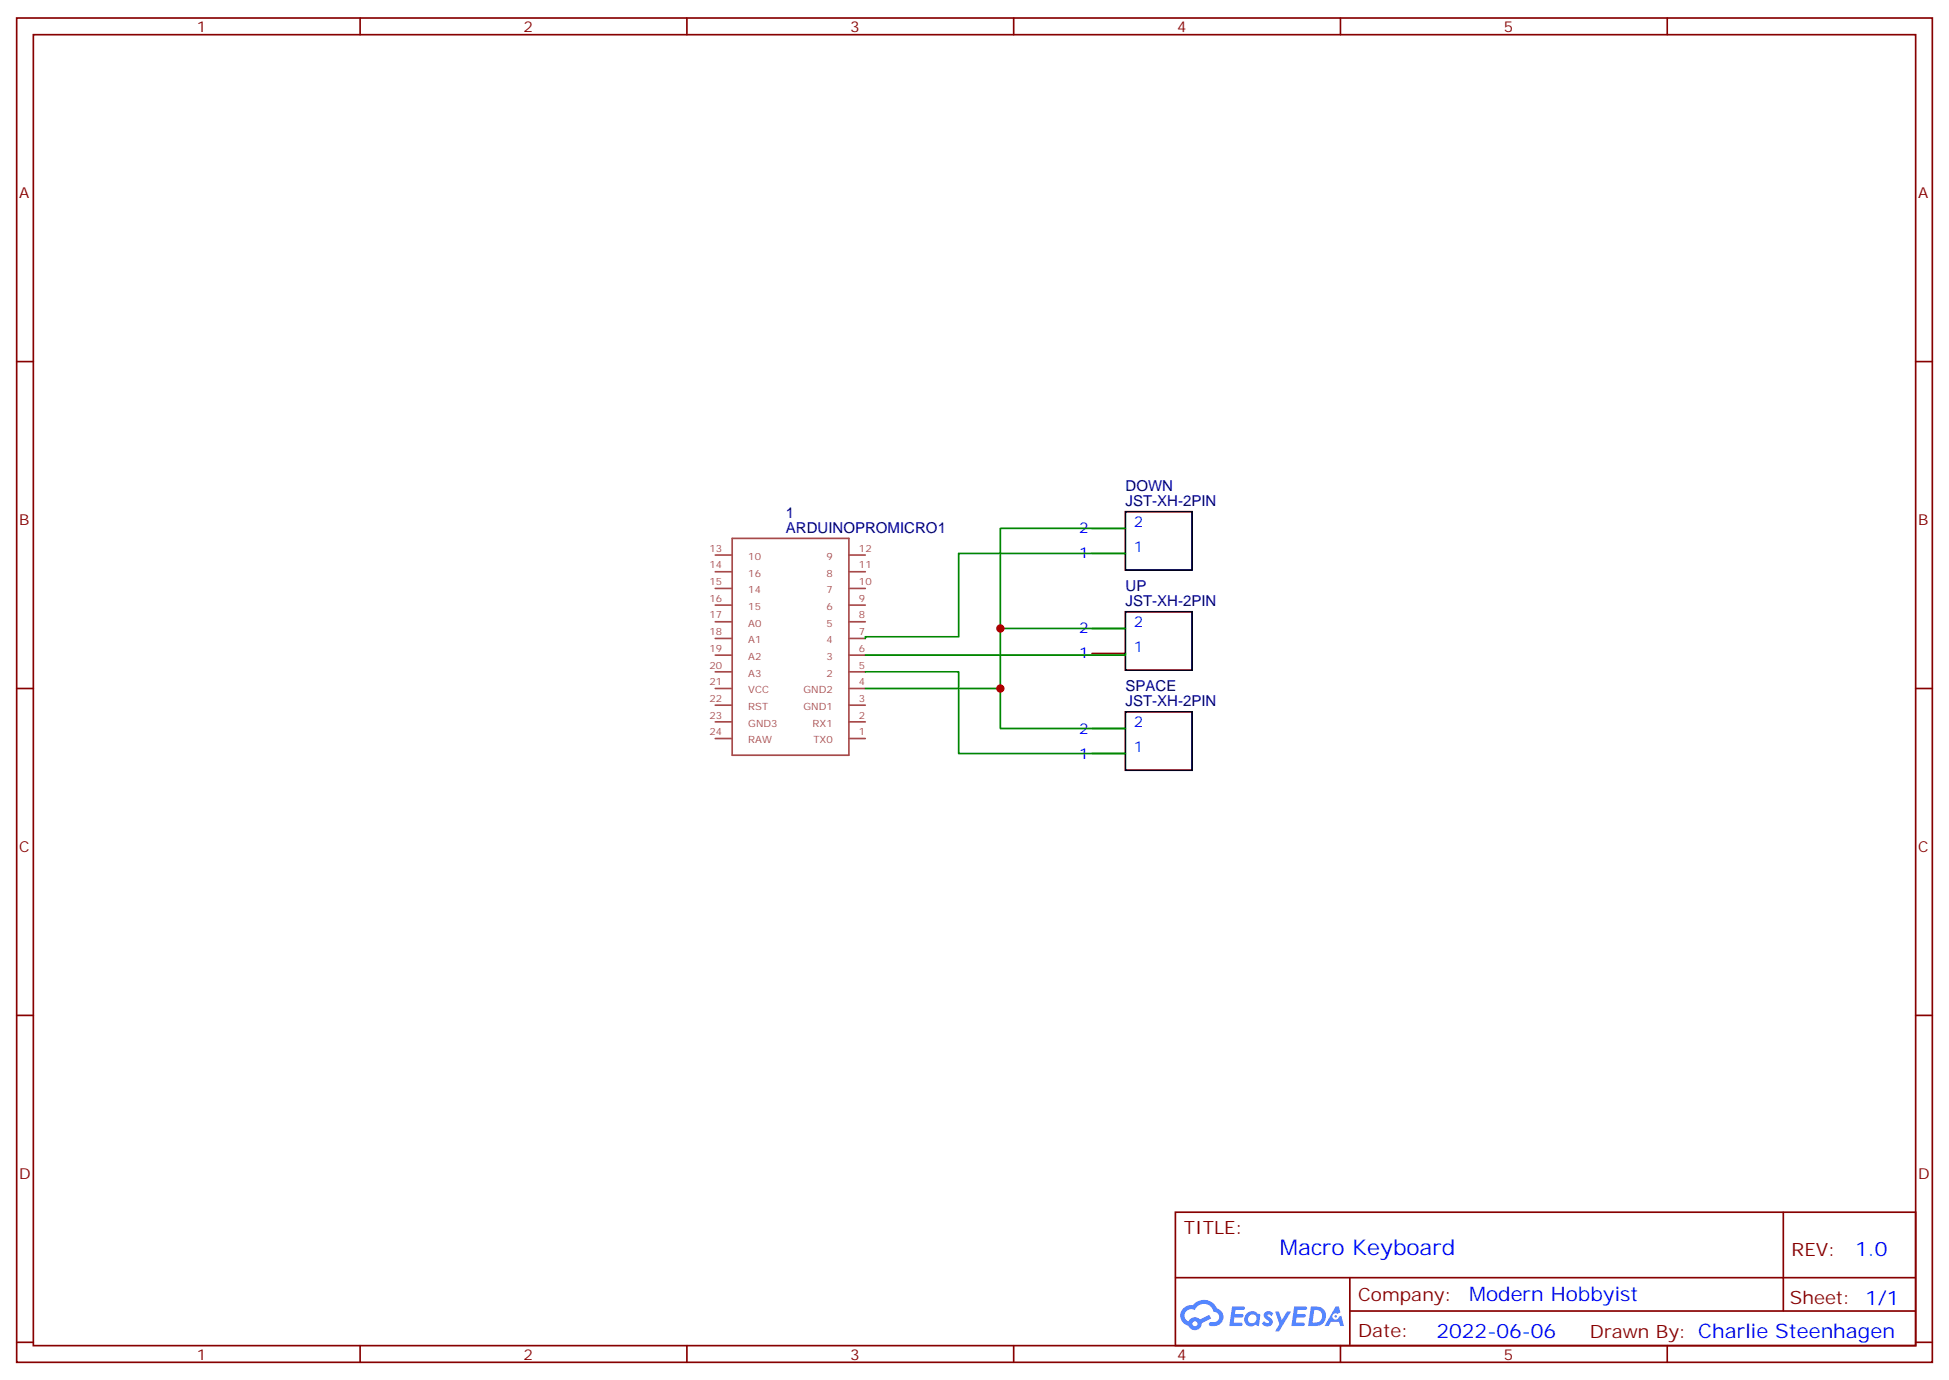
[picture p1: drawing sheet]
<svg xmlns="http://www.w3.org/2000/svg" width="412mm" height="292mm" viewBox="0 0 412 292" stroke-linecap="round" stroke-linejoin="round" font-family="sans-serif">
<g fill="none" stroke="#870000" stroke-width=".35">
<path d="M3.5 3.8h405.4v284.3h-405.4zM7.1 7.3h398.2v277.3h-398.2zM76.2 3.8v3.5M145.3 3.8v3.5M214.5 3.8v3.5M283.6 3.8v3.5M352.8 3.8v3.5M3.5 76.5h3.6M405.3 76.5h3.6M3.5 145.6h3.6M405.3 145.6h3.6M3.5 214.8h3.6"/>
<path d="M405.3 214.8h3.6M248.7 256.4h156.6v28.2h-156.6zM377.3 256.4v20.9M248.7 270.2h156.5M285.6 277.3h119.6M285.6 270.2v14.2M3.5 283.9h3.6M76.2 284.6v3.5M145.3 284.6v3.5M214.5 284.6v3.5M283.6 284.6v3.5M352.8 284.6v3.5"/>
<path d="M405.3 283.9h3.6"/>
</g>
<g fill="#5487ff">
<path d="M267.7 277.6a1.22 1.22 0 0 1 1.7 .2l-.4 .6a.47 .47 0 0 0-.3-.4 .47 .47 0 0 0-.5 .2v.1a1.55 1.55 0 0 1 1.1 1.5 1.34 1.34 0 0 1-2.3 .2l.5-.6 .7 .5a.29 .29 0 0 0 .3-.3 .29 .29 0 0 0-.2-.3 1.04 1.04 0 0 1-.6-1.7z"/>
<path d="M260.7 276.3h2.1a.43 .43 0 0 1 .5 .1 .43 .43 0 0 1 .1 .5l-.3 .2h-1.7l-.1 .8h1.5a.37 .37 0 0 1 .3 .4 .37 .37 0 0 1-.3 .4h-1.6l-.2 1.1h1.3a.43 .43 0 0 1 .5 0 .43 .43 0 0 1 .1 .5l-.3 .2h-2.5z"/>
<path d="M273.8 276.3h2.2a.43 .43 0 0 1 .4 .1 .43 .43 0 0 1 .1 .5l-.3 .2h-1.6l-.2 .8h1.6a.37 .37 0 0 1 .3 .4 .37 .37 0 0 1-.4 .4h-1.6l-.1 1.1h1.3a.43 .43 0 0 1 .4 0 .43 .43 0 0 1 .1 .5l-.3 .2h-2.4z"/>
<path d="M282.6 276.3h.7l.3 1.3-.6 .3a.69 .69 0 0 0-1 .3 .69 .69 0 0 0 .4 .9 .69 .69 0 0 0 .9-.6l.5-.2 .6 2.2h-.8l-.2-.9h-1.8l-.5 .9h-.8z"/>
<path d="M269.8 277.4h.8l.6 1.8 1.1-1.8h.9l-2.6 4.2h-.8l.9-1.5z"/>
<path d="M277.4 276.3l-.6 4.2h1.3a2.11 2.11 0 0 0 2.5-2.1 2.11 2.11 0 0 0-2.5-2.1zM278.1 277.1a1.39 1.39 0 0 1 1.7 1.4 1.39 1.39 0 0 1-1.8 1.3h-.3z"/>
<path d="M263.7 277.9a1.47 1.47 0 0 0-.1 2.1 1.47 1.47 0 0 0 2.1 .2l.7 .3 .3-2.3-.2-.3h-.4a1.49 1.49 0 0 0-2.4 0zM264.4 278.3a.92 .92 0 0 1 1.5 .5 .92 .92 0 0 1-1.3 1.1 .9 .9 0 0 1-.2-1.6z"/>
<path d="M250.4 276.7a2.18 2.18 0 0 0 1.1 3.7 1.44 1.44 0 0 0 1.6 .9 1.44 1.44 0 0 0 1.2-1.4l2-1.1-.5-.7-1.9 1a1.47 1.47 0 0 0-2.4 .4 1.39 1.39 0 0 1-.7-1.9 1.39 1.39 0 0 1 2-.5 2.08 2.08 0 0 1 2.2-1.3 2.08 2.08 0 0 1 1.8 1.7 1.07 1.07 0 0 1 1.2 1 1.07 1.07 0 0 1-1 1.1h-.7a.43 .43 0 0 0-.5 .4 .43 .43 0 0 0 .4 .5 2 2 0 0 0 2.4-1 2 2 0 0 0-.7-2.6l-.4-.2a2.98 2.98 0 0 0-5.1-.6l-1.1 .1zM252.3 280a.55 .55 0 0 1 1.1 0 .55 .55 0 0 1-1.1 0z"/>
<circle cx="282.6" cy="278.4" r=".26"/>
</g>
<g fill="none" stroke="#a64a4a" stroke-width=".35">
<path d="M151.3 117.4h3.5M154.9 113.9h24.7v45.8h-24.7zM179.6 117.4h3.5M151.3 120.9h3.5M151.3 124.5h3.5M151.3 128h3.5M151.3 131.5h3.5M151.3 135h3.5M151.3 138.6h3.5M179.6 120.9h3.5M179.6 124.5h3.5M179.6 128h3.5"/>
<path d="M179.6 131.5h3.5M179.6 135h3.5M179.6 138.6h3.5M151.3 142.1h3.5M151.3 145.6h3.5M151.3 149.2h3.5M151.3 152.7h3.5M151.3 156.2h3.5M179.6 142.1h3.5M179.6 145.6h3.5M179.6 149.2h3.5M179.6 152.7h3.5"/>
<path d="M179.6 156.2h3.5"/>
</g>
<path d="M231.1 117.1h7M231.1 111.8h7M231.1 138.2h7M231.1 132.9h7M231.1 159.4h7M231.1 154.1h7" fill="none" stroke="#870000" stroke-width=".35"/>
<path d="M238.1 108.2h14.1v12.4h-14.1zM238.1 129.4h14.1v12.3h-14.1zM238.1 150.6h14.1v12.3h-14.1z" fill="none" stroke="#000" stroke-width=".35"/>
<path d="M238.1 111.8h-26.4v21.1M238.1 117.1h-35.3v17.6h-19.7v.3M238.1 132.9h-26.4v12.7M238.1 138.2v.4h-55M183.1 145.6h28.6v8.5h26.4M183.1 142.1h19.7v17.3h35.3" fill="none" stroke="#008700" stroke-width=".35"/>
<g fill="#c00">
<circle cx="211.7" cy="145.6" r=".88"/>
<circle cx="211.7" cy="132.9" r=".88"/>
</g>
<text font-size="4.6" fill="#00f" x="270.8" y="265.4">Macro Keyboard</text>
<g font-size="4.2" fill="#00f">
<text x="392.5" y="265.7">1.0</text>
<text x="310.9" y="275.2">Modern Hobbyist</text>
<text x="304" y="283">2022-06-06</text>
</g>
<g font-size="3.9" fill="#800">
<text x="250.5" y="261">TITLE:</text>
<text x="379.1" y="265.7">REV:</text>
<text x="287.4" y="275.2">Company:</text>
<text x="378.7" y="275.8">Sheet: 1/1</text>
<text x="287.4" y="282.9">Date:</text>
<text x="336.4" y="282.9">Drawn By: Charlie Steenhagen</text>
</g>
<g font-size="3.2" fill="#800">
<text x="41.6" y="6.8">1</text>
<text x="110.8" y="6.8">2</text>
<text x="179.9" y="6.8">3</text>
<text x="249.1" y="6.8">4</text>
<text x="318.2" y="6.8">5</text>
<text x="4.1" y="41.9">A</text>
<text x="405.9" y="41.9">A</text>
<text x="4.1" y="111.1">B</text>
<text x="405.9" y="111.1">B</text>
<text x="4.1" y="180.2">C</text>
<text x="405.9" y="180.2">C</text>
<text x="4.1" y="249.3">D</text>
<text x="405.9" y="249.3">D</text>
<text x="41.6" y="287.6">1</text>
<text x="110.8" y="287.6">2</text>
<text x="179.9" y="287.6">3</text>
<text x="249.1" y="287.6">4</text>
<text x="318.2" y="287.6">5</text>
</g>
<g font-size="3.2" fill="#000080">
<text x="238.1" y="107.1">JST-XH-2PIN</text>
<text x="238.1" y="103.8">DOWN</text>
<text x="166.3" y="112.8">ARDUINOPROMICRO1</text>
<text x="166.3" y="109.6">1</text>
<text x="238.1" y="125">UP</text>
<text x="238.1" y="128.2">JST-XH-2PIN</text>
<text x="238.1" y="149.4">JST-XH-2PIN</text>
<text x="238.1" y="146.2">SPACE</text>
</g>
<g font-size="3.2" fill="#00f">
<text x="228.3" y="112.8">2</text>
<text x="239.9" y="111.4">2</text>
<text x="228.3" y="118.1">1</text>
<text x="239.9" y="116.7">1</text>
<text x="228.3" y="134">2</text>
<text x="239.9" y="137.9">1</text>
<text x="239.9" y="132.6">2</text>
<text x="228.3" y="139.3">1</text>
<text x="228.3" y="155.2">2</text>
<text x="239.9" y="153.7">2</text>
<text x="228.3" y="160.4">1</text>
<text x="239.9" y="159">1</text>
</g>
<g font-size="2.1" fill="#a54b4b">
<text x="150.1" y="116.7">13</text>
<text x="158.3" y="118.4">10</text>
<text x="174.9" y="118.4">9</text>
<text x="181.8" y="116.7">12</text>
<text x="150.1" y="123.8">15</text>
<text x="150.1" y="120.2">14</text>
<text x="158.3" y="125.5">14</text>
<text x="158.3" y="122">16</text>
<text x="174.9" y="122">8</text>
<text x="174.9" y="125.5">7</text>
<text x="181.8" y="120.2">11</text>
<text x="181.8" y="123.8">10</text>
<text x="150.1" y="130.8">17</text>
<text x="150.1" y="127.3">16</text>
<text x="158.3" y="129">15</text>
<text x="174.9" y="129">6</text>
<text x="181.8" y="127.3">9</text>
<text x="181.8" y="130.8">8</text>
<text x="150.1" y="137.9">19</text>
<text x="150.1" y="134.3">18</text>
<text x="158.3" y="136.1">A1</text>
<text x="158.3" y="132.6">A0</text>
<text x="174.9" y="132.6">5</text>
<text x="174.9" y="136.1">4</text>
<text x="181.8" y="134.3">7</text>
<text x="181.8" y="137.9">6</text>
<text x="150.1" y="141.4">20</text>
<text x="158.3" y="143.1">A3</text>
<text x="158.3" y="139.6">A2</text>
<text x="174.9" y="139.6">3</text>
<text x="174.9" y="143.1">2</text>
<text x="181.8" y="141.4">5</text>
<text x="150.1" y="148.5">22</text>
<text x="150.1" y="144.9">21</text>
<text x="158.3" y="146.7">VCC</text>
<text x="170" y="146.7">GND2</text>
<text x="181.8" y="144.9">4</text>
<text x="181.8" y="148.5">3</text>
<text x="150.1" y="155.5">24</text>
<text x="150.1" y="152">23</text>
<text x="158.3" y="153.7">GND3</text>
<text x="158.3" y="150.2">RST</text>
<text x="170" y="150.2">GND1</text>
<text x="171.9" y="153.7">RX1</text>
<text x="181.8" y="152">2</text>
<text x="181.8" y="155.5">1</text>
<text x="158.3" y="157.3">RAW</text>
<text x="172.1" y="157.3">TX0</text>
</g>
</svg>
